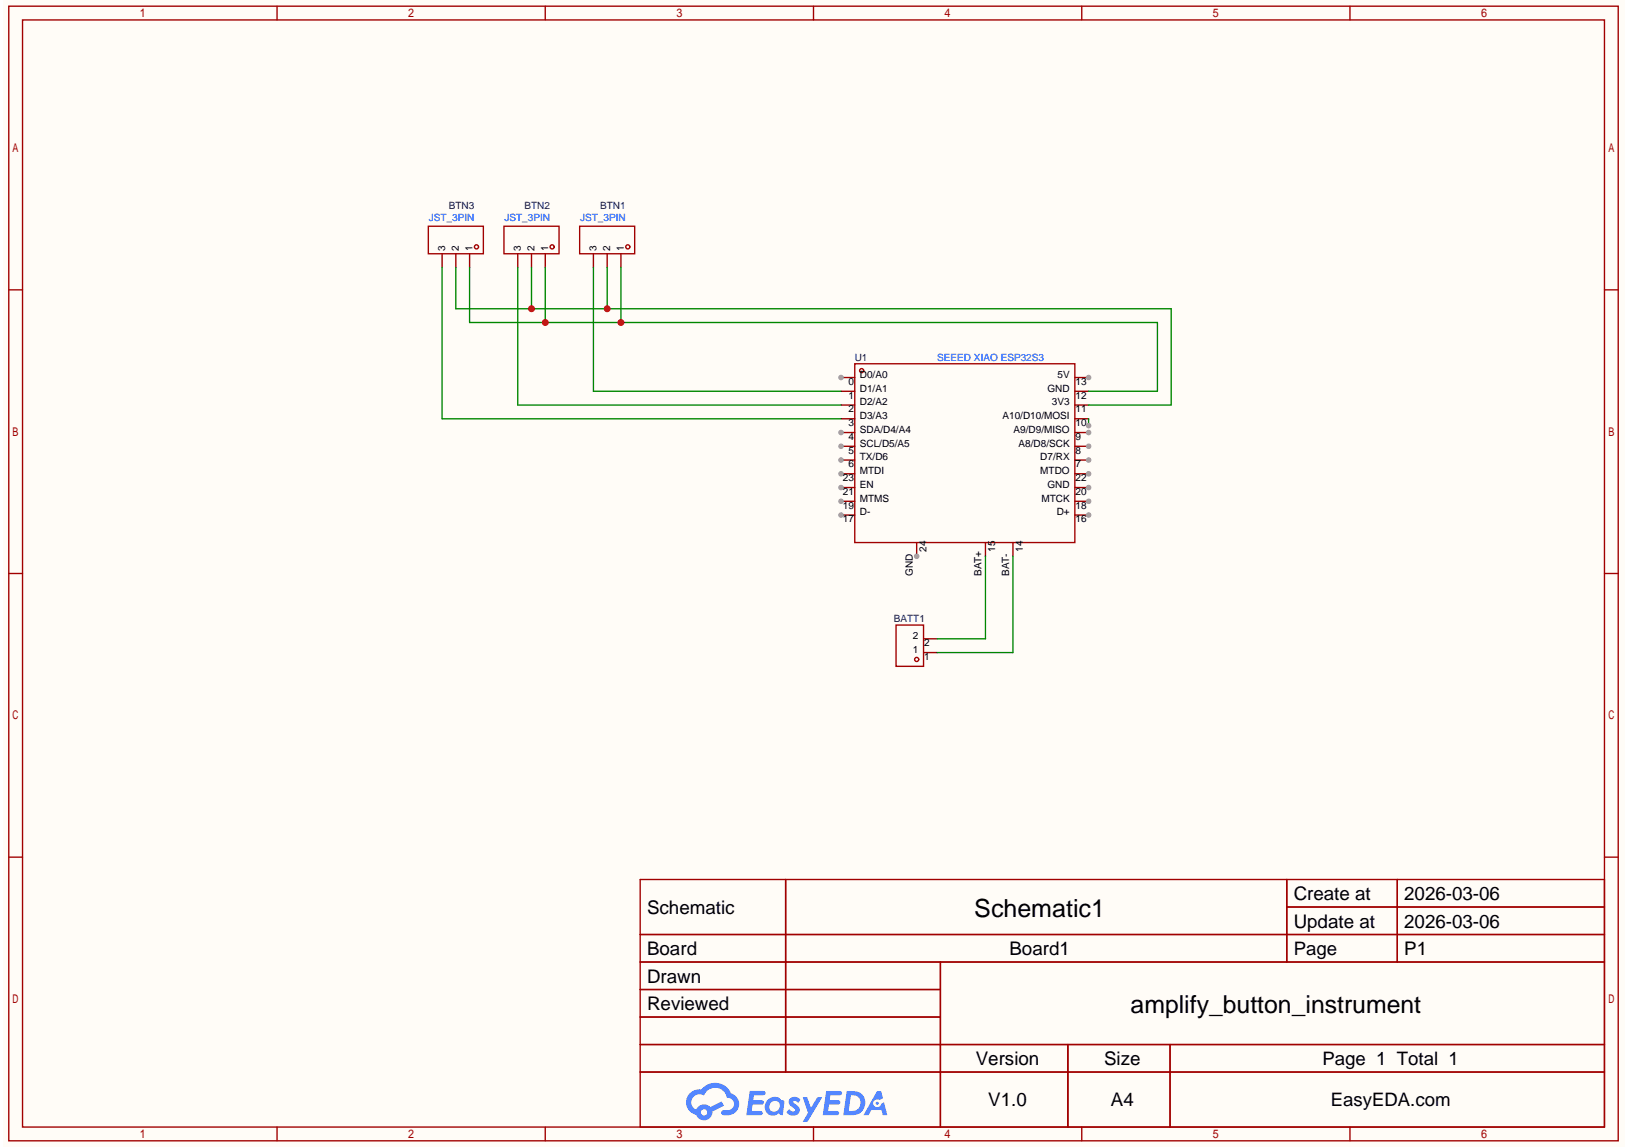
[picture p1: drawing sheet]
<svg xmlns="http://www.w3.org/2000/svg" width="297mm" height="210mm" viewBox="0 0 297 210" stroke-linecap="round" stroke-linejoin="round" font-family="sans-serif">
<path d="M.5 0h296.2v209.5h-296.2z" fill="#fffcf7"/>
<g fill="none" stroke="#a10000" stroke-width=".25">
<path d="M1.6 1.1h294v207.3h-294zM4.1 3.6h289v202.3h-289zM50.6 1.1v2.5M99.6 1.1v2.5M148.6 1.1v2.5M197.6 1.1v2.5M246.6 1.1v2.5M1.6 53h2.5M293.1 53h2.5M1.6 104.8h2.5M293.1 104.8h2.5M1.6 156.6h2.5"/>
<path d="M293.1 156.6h2.5M116.9 160.7h176.2v45.2h-176.2zM116.9 170.7h176.2M116.9 175.8h176.2M143.5 160.7v35.2M171.8 175.8v30.1M235 160.7v15.1M235 165.7h58.1M255.2 160.7v15.1M116.9 180.8h54.9M116.9 190.8h176.2M116.9 185.8h54.9"/>
<path d="M116.9 195.9h176.2M195 190.8v15.1M213.7 190.8v15.1M50.6 205.9v2.5M99.6 205.9v2.5M148.6 205.9v2.5M197.6 205.9v2.5M246.6 205.9v2.5"/>
</g>
<g fill="#5487ff">
<path d="M144.4 200.6a1.29 1.29 0 0 1 1.8 .3l-.4 .6a.54 .54 0 0 0-.9-.2l.1 .2a1.56 1.56 0 0 1 1.1 1.6 1.41 1.41 0 0 1-2.5 .1l.5-.6a.63 .63 0 0 0 .5 .5 .63 .63 0 0 0 .7-.3l-.2-.2a1.58 1.58 0 0 1-1-1.5z"/>
<path d="M146.6 200.5h.8l.7 1.9 1.2-1.9h.9l-2.7 4.4h-.9l1-1.6z"/>
<path d="M137 199.3h1.6a1.29 1.29 0 0 1 1.2 .2 .39 .39 0 0 1-.4 .6h-1.7l-.1 .9h1.6a.39 .39 0 0 1 .3 .4 .39 .39 0 0 1-.4 .4h-1.6l-.2 1.2h.8a1.22 1.22 0 0 1 1.2 .2 .39 .39 0 0 1-.4 .5h-2.6z"/>
<path d="M150.9 199.3h1.6a1.3 1.3 0 0 1 1.3 .2 .39 .39 0 0 1-.4 .6h-1.7l-.2 .9h1.7a.39 .39 0 0 1 .3 .4 .39 .39 0 0 1-.4 .4h-1.7l-.1 1.2h.8a1.22 1.22 0 0 1 1.1 .2 .39 .39 0 0 1-.3 .5h-2.6z"/>
<path d="M160.2 199.3h.7l.4 1.3-.7 .4a.74 .74 0 0 0-1.1 .3 .74 .74 0 0 0 .5 1 .74 .74 0 0 0 1-.6l.5-.3 .6 2.3h-.9l-.2-.9h-1.8l-.6 .9h-.9z"/>
<path d="M154.7 199.3l-.7 4.4h1.5a2.25 2.25 0 0 0 2.6-2.2 2.25 2.25 0 0 0-2.7-2.2zM155.4 200.1a1.48 1.48 0 0 1 1.8 1.5 1.48 1.48 0 0 1-1.9 1.4h-.3z"/>
<path d="M140.1 201a1.57 1.57 0 0 0-.2 2.2 1.57 1.57 0 0 0 2.1 .3l.2-.1 .4 .3h.4l.3-2.4-.2-.3h-.4a1.58 1.58 0 0 0-2.6 0zM140.8 201.4a.97 .97 0 0 1 1.6 .3 .97 .97 0 0 1-.8 1.4 .93 .93 0 0 1-1.1-.5 .93 .93 0 0 1 .3-1.2z"/>
<path d="M126 199.7a2.34 2.34 0 0 0 1.2 4 1.53 1.53 0 0 0 1.7 1 1.53 1.53 0 0 0 1.2-1.6l2.2-1.1-.5-.8-2.1 1.1a1.55 1.55 0 0 0-2.5 .4 1.48 1.48 0 0 1-.8-2.1 1.48 1.48 0 0 1 2.2-.5 2.2 2.2 0 0 1 2.3-1.4 2.2 2.2 0 0 1 1.9 1.9 1.15 1.15 0 0 1 1.3 1 1.15 1.15 0 0 1-1.1 1.2h-.7a.46 .46 0 0 0-.6 .4 .46 .46 0 0 0 .5 .6 2.2 2.2 0 0 0 2.2-.7 2.2 2.2 0 0 0 .4-2.3 2.13 2.13 0 0 0-1.3-1.1 3.2 3.2 0 0 0-5.4-.7l-1.1 .1zM128 203.2a.6 .6 0 0 1 1.2 0 .6 .6 0 0 1-1.2 0z"/>
<circle cx="160.2" cy="201.6" r=".28"/>
</g>
<g fill="none" stroke="#a10000" stroke-width=".25">
<path d="M156.1 66.5h40.2v32.6h-40.2z"/>
<circle cx="157.4" cy="67.7" r=".38"/>
</g>
<path d="M153.6 69h2.5" fill="none" stroke="#870000" stroke-width=".25"/>
<circle cx="153.6" cy="69" r=".5" fill="#999"/>
<path d="M153.6 71.5h2.5M153.6 74h2.5M153.6 76.5h2.5M153.6 79h2.5" fill="none" stroke="#870000" stroke-width=".25"/>
<circle cx="153.6" cy="79" r=".5" fill="#999"/>
<path d="M153.6 81.5h2.5" fill="none" stroke="#870000" stroke-width=".25"/>
<circle cx="153.6" cy="81.5" r=".5" fill="#999"/>
<path d="M153.6 84h2.5" fill="none" stroke="#870000" stroke-width=".25"/>
<circle cx="153.6" cy="84" r=".5" fill="#999"/>
<path d="M196.3 84h2.5" fill="none" stroke="#870000" stroke-width=".25"/>
<circle cx="198.8" cy="84" r=".5" fill="#999"/>
<path d="M196.3 81.5h2.5" fill="none" stroke="#870000" stroke-width=".25"/>
<circle cx="198.8" cy="81.5" r=".5" fill="#999"/>
<path d="M196.3 79h2.5" fill="none" stroke="#870000" stroke-width=".25"/>
<circle cx="198.8" cy="79" r=".5" fill="#999"/>
<path d="M196.3 76.5h2.5M196.3 74h2.5M196.3 71.5h2.5M196.3 69h2.5" fill="none" stroke="#870000" stroke-width=".25"/>
<circle cx="198.8" cy="69" r=".5" fill="#999"/>
<path d="M153.6 86.6h2.5" fill="none" stroke="#870000" stroke-width=".25"/>
<circle cx="153.6" cy="86.6" r=".5" fill="#999"/>
<path d="M196.3 86.6h2.5" fill="none" stroke="#870000" stroke-width=".25"/>
<circle cx="198.8" cy="86.6" r=".5" fill="#999"/>
<path d="M196.3 89.1h2.5" fill="none" stroke="#870000" stroke-width=".25"/>
<circle cx="198.8" cy="89.1" r=".5" fill="#999"/>
<path d="M196.3 91.6h2.5" fill="none" stroke="#870000" stroke-width=".25"/>
<circle cx="198.8" cy="91.6" r=".5" fill="#999"/>
<path d="M196.3 94.1h2.5" fill="none" stroke="#870000" stroke-width=".25"/>
<circle cx="198.8" cy="94.1" r=".5" fill="#999"/>
<path d="M167.4 99.1v2.5" fill="none" stroke="#870000" stroke-width=".25"/>
<circle cx="167.4" cy="101.6" r=".5" fill="#999"/>
<path d="M153.6 89.1h2.5" fill="none" stroke="#870000" stroke-width=".25"/>
<circle cx="153.6" cy="89.1" r=".5" fill="#999"/>
<path d="M153.6 91.6h2.5" fill="none" stroke="#870000" stroke-width=".25"/>
<circle cx="153.6" cy="91.6" r=".5" fill="#999"/>
<path d="M153.6 94.1h2.5" fill="none" stroke="#870000" stroke-width=".25"/>
<circle cx="153.6" cy="94.1" r=".5" fill="#999"/>
<g fill="none" stroke="#870000" stroke-width=".25">
<path d="M80.8 46.4v2.5M83.3 46.4v2.5M85.8 46.4v2.5M94.6 46.4v2.5M97.1 46.4v2.5M99.6 46.4v2.5M108.4 46.4v2.5M110.9 46.4v2.5M113.4 46.4v2.5M180 99.1v2.5M185 99.1v2.5M168.7 119.2h2.5"/>
<path d="M168.7 116.7h2.5"/>
</g>
<g fill="none" stroke="#a10000" stroke-width=".25">
<path d="M78.2 41.3h10.1v5.1h-10.1zM92.1 41.3h10v5.1h-10zM105.9 41.3h10v5.1h-10zM163.7 114.2h5v7.5h-5z"/>
<circle cx="87" cy="45.1" r=".38"/>
<circle cx="100.9" cy="45.1" r=".38"/>
<circle cx="114.7" cy="45.1" r=".38"/>
<circle cx="167.4" cy="120.5" r=".38"/>
</g>
<path d="M85.8 48.9v10h125.6v12.6h-12.6M99.6 48.9v10M113.4 48.9v10M180 101.6v15.1h-8.8M185 101.6v17.6h-13.8" fill="none" stroke="#008700" stroke-width=".25"/>
<g fill="#c00">
<circle cx="113.4" cy="58.9" r=".63"/>
<circle cx="99.6" cy="58.9" r=".63"/>
</g>
<path d="M198.8 76.5v1.3" fill="none" stroke="#008700" stroke-width=".25"/>
<circle cx="198.8" cy="77.8" r=".5" fill="#999"/>
<path d="M83.3 48.9v7.5h130.6v17.6h-15.1M97.1 48.9v7.5M110.9 48.9v7.5" fill="none" stroke="#008700" stroke-width=".25"/>
<g fill="#c00">
<circle cx="110.9" cy="56.4" r=".63"/>
<circle cx="97.1" cy="56.4" r=".63"/>
</g>
<path d="M80.8 48.9v27.6h72.8M94.6 48.9v25.1h59M108.4 48.9v22.6h45.2" fill="none" stroke="#008700" stroke-width=".25"/>
<text font-size="4.6" x="178" y="167.5">Schematic1</text>
<text font-size="4.5" x="206.5" y="185.1">amplify_button_instrument</text>
<g font-size="3.4">
<text x="118.2" y="167">Schematic</text>
<text x="236.3" y="164.4">Create at</text>
<text x="256.5" y="164.4">2026-03-06</text>
<text x="236.3" y="169.5">Update at</text>
<text x="256.5" y="169.5">2026-03-06</text>
<text x="118.2" y="174.5">Board</text>
<text x="118.2" y="179.5">Drawn</text>
<text x="184.4" y="174.5">Board1</text>
<text x="236.3" y="174.5">Page</text>
<text x="256.5" y="174.5">P1</text>
<text x="118.2" y="184.5">Reviewed</text>
<text x="178.2" y="194.6">Version</text>
<text x="201.7" y="194.6">Size</text>
<text x="241.6" y="194.6">Page 1 Total 1</text>
<text x="180.5" y="202.1">V1.0</text>
<text x="202.9" y="202.1">A4</text>
<text x="243.1" y="202.1">EasyEDA.com</text>
</g>
<g font-size="1.8" fill="#00f">
<text x="78.3" y="40.5">JST_3PIN</text>
<text x="92.1" y="40.5">JST_3PIN</text>
<text x="106" y="40.5">JST_3PIN</text>
<text x="171.2" y="66">SEEED XIAO ESP32S3</text>
</g>
<g font-size="1.8" fill="#000080">
<text x="82" y="38.2">BTN3</text>
<text x="95.8" y="38.2">BTN2</text>
<text x="109.6" y="38.2">BTN1</text>
<text x="156.1" y="66">U1</text>
<text x="163.3" y="113.6">BATT1</text>
</g>
<g font-size="1.8">
<text x="81.3" y="45.9" transform="rotate(-90 81.3 45.9)">3</text>
<text x="83.8" y="45.9" transform="rotate(-90 83.8 45.9)">2</text>
<text x="86.3" y="45.9" transform="rotate(-90 86.3 45.9)">1</text>
<text x="95.1" y="45.9" transform="rotate(-90 95.1 45.9)">3</text>
<text x="97.6" y="45.9" transform="rotate(-90 97.6 45.9)">2</text>
<text x="100.1" y="45.9" transform="rotate(-90 100.1 45.9)">1</text>
<text x="108.9" y="45.9" transform="rotate(-90 108.9 45.9)">3</text>
<text x="111.4" y="45.9" transform="rotate(-90 111.4 45.9)">2</text>
<text x="114" y="45.9" transform="rotate(-90 114 45.9)">1</text>
<text x="155" y="70.3">0</text>
<text x="157.1" y="69">D0/A0</text>
<text x="157.1" y="71.5">D1/A1</text>
<text x="191.3" y="71.5">GND</text>
<text x="193.2" y="69">5V</text>
<text x="196.5" y="70.3">13</text>
<text x="155" y="72.8">1</text>
<text x="155" y="75.3">2</text>
<text x="155" y="77.8">3</text>
<text x="157.1" y="74.1">D2/A2</text>
<text x="157.1" y="76.6">D3/A3</text>
<text x="183.1" y="76.6">A10/D10/MOSI</text>
<text x="192.1" y="74.1">3V3</text>
<text x="196.5" y="77.8">10</text>
<text x="196.5" y="75.3">11</text>
<text x="196.5" y="72.8">12</text>
<text x="155" y="80.3">4</text>
<text x="155" y="82.9">5</text>
<text x="157.1" y="79.1">SDA/D4/A4</text>
<text x="157.1" y="81.6">SCL/D5/A5</text>
<text x="185.1" y="79.1">A9/D9/MISO</text>
<text x="186.1" y="81.6">A8/D8/SCK</text>
<text x="196.5" y="82.9">8</text>
<text x="196.5" y="80.3">9</text>
<text x="154" y="87.9">23</text>
<text x="155" y="85.4">6</text>
<text x="157.1" y="84.1">TX/D6</text>
<text x="157.1" y="86.6">MTDI</text>
<text x="157.1" y="89.1">EN</text>
<text x="190" y="84.1">D7/RX</text>
<text x="190" y="86.6">MTDO</text>
<text x="191.3" y="89.1">GND</text>
<text x="196.5" y="85.4">7</text>
<text x="196.5" y="87.9">22</text>
<text x="154" y="90.4">21</text>
<text x="154" y="92.9">19</text>
<text x="154" y="95.4">17</text>
<text x="157.1" y="91.7">MTMS</text>
<text x="157.1" y="94.2">D-</text>
<text x="190.2" y="91.7">MTCK</text>
<text x="193" y="94.2">D+</text>
<text x="196.5" y="90.4">20</text>
<text x="196.5" y="92.9">18</text>
<text x="196.5" y="95.4">16</text>
<text x="169.2" y="100.8" transform="rotate(-90 169.2 100.8)">24</text>
<text x="181.8" y="100.8" transform="rotate(-90 181.8 100.8)">15</text>
<text x="186.8" y="100.8" transform="rotate(-90 186.8 100.8)">14</text>
<text x="166.7" y="105.2" transform="rotate(-90 166.7 105.2)">GND</text>
<text x="179.3" y="105.2" transform="rotate(-90 179.3 105.2)">BAT+</text>
<text x="184.3" y="105.2" transform="rotate(-90 184.3 105.2)">BAT-</text>
<text x="166.7" y="119.3">1</text>
<text x="166.7" y="116.8">2</text>
<text x="168.8" y="118">2</text>
<text x="168.8" y="120.5">1</text>
</g>
</svg>
